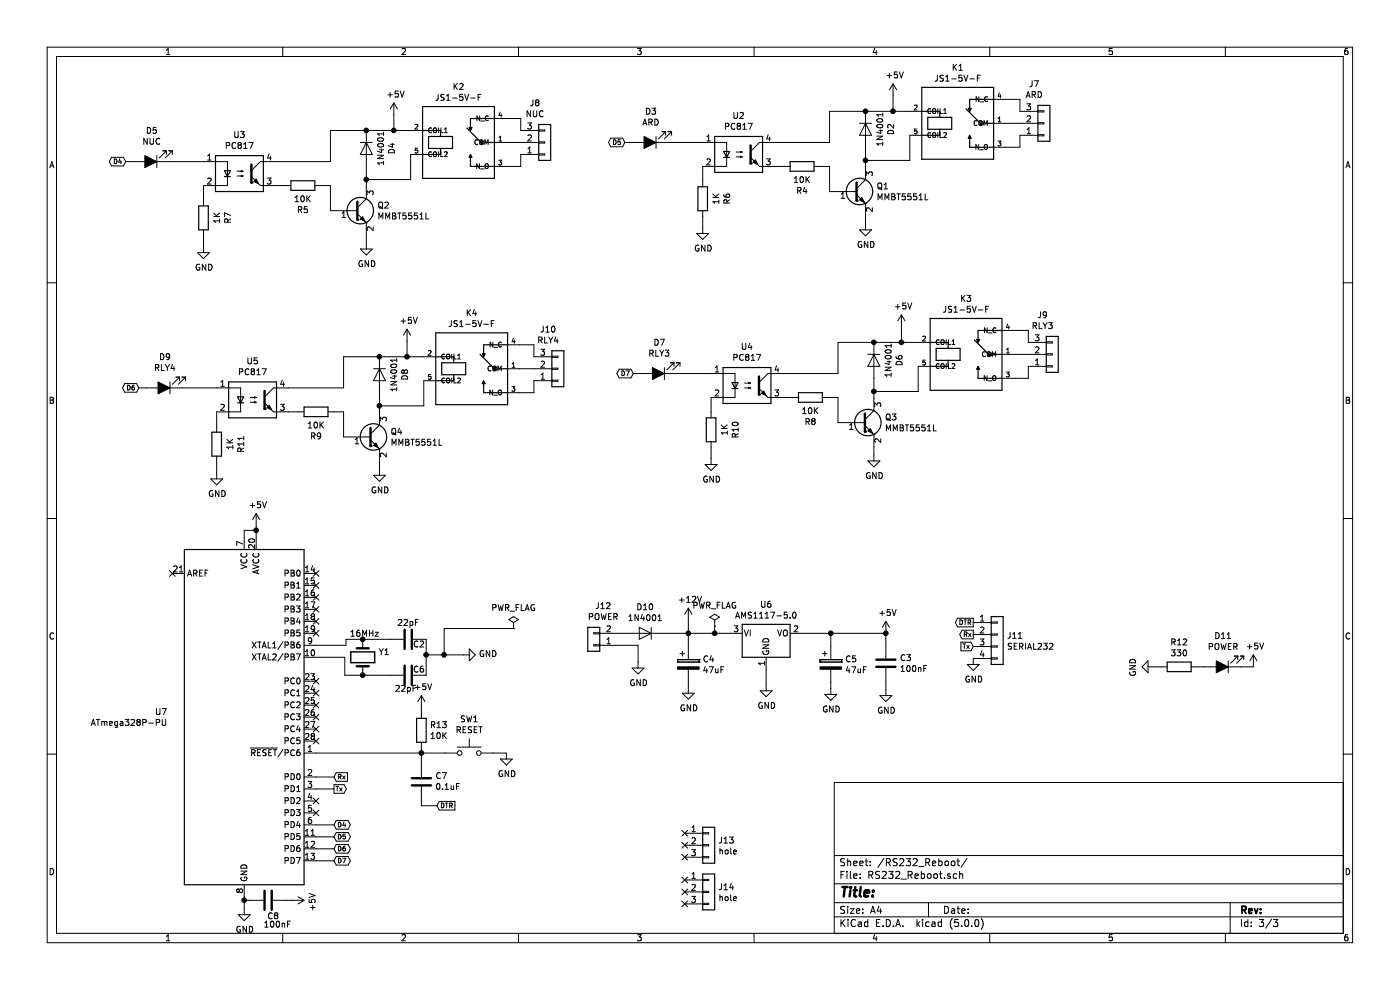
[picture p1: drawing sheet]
EESchema Schematic File Version 4
LIBS:SeguridadPerimetral-cache
EELAYER 26 0
EELAYER END
$Descr A4 11693 8268
encoding utf-8
Sheet 3 3
Title ""
Date ""
Rev ""
Comp ""
Comment1 ""
Comment2 ""
Comment3 ""
Comment4 ""
$EndDescr
$Comp
L MCU_Microchip_ATmega:ATmega328P-PU U7
U 1 1
P 2040 5990
F 0 "U7" H 1399 6036 50  0000 R CNN
F 1 "ATmega328P-PU" H 1399 5945 50  0000 R CNN
F 2 "Housings_DIP:DIP-28_W7.62mm" H 2040 5990 50  0001 C CIN
F 3 "http://ww1.microchip.com/downloads/en/DeviceDoc/ATmega328_P%20AVR%20MCU%20with%20picoPower%20Technology%20Data%20Sheet%2040001984A.pdf" H 2040 5990 50  0001 C CNN
	1    2040 5990
	1    0    0    -1  
$EndComp
Wire Wire Line
	2040 4490 2040 4430
Wire Wire Line
	2040 4430 2140 4430
$Comp
L Device:Crystal Y1
U 1 1
P 3030 5490
F 0 "Y1" V 2984 5621 50  0000 L CNN
F 1 "16MHz" V 2830 5380 50  0000 L CNN
F 2 "w_crystal:crystal_hc-49s" H 3030 5490 50  0001 C CNN
F 3 "~" H 3030 5490 50  0001 C CNN
	1    3030 5490
	0    1    1    0   
$EndComp
Wire Wire Line
	2640 5390 2890 5390
Wire Wire Line
	2890 5390 2890 5340
Wire Wire Line
	2890 5340 3030 5340
Wire Wire Line
	2640 5490 2880 5490
Wire Wire Line
	2880 5490 2880 5640
Wire Wire Line
	2880 5640 3030 5640
$Comp
L Device:C C2
U 1 1
P 3410 5340
F 0 "C2" V 3450 5430 50  0000 C CNN
F 1 "22pF" V 3270 5340 50  0000 C CNN
F 2 "Capacitors_SMD:C_0603_HandSoldering" H 3448 5190 50  0001 C CNN
F 3 "~" H 3410 5340 50  0001 C CNN
	1    3410 5340
	0    1    1    0   
$EndComp
$Comp
L Device:C C6
U 1 1
P 3410 5640
F 0 "C6" V 3360 5730 50  0000 C CNN
F 1 "22pF" V 3520 5620 50  0000 C CNN
F 2 "Capacitors_SMD:C_0603_HandSoldering" H 3448 5490 50  0001 C CNN
F 3 "~" H 3410 5640 50  0001 C CNN
	1    3410 5640
	0    1    1    0   
$EndComp
Wire Wire Line
	3260 5340 3030 5340
Connection ~ 3030 5340
Wire Wire Line
	3260 5640 3030 5640
Connection ~ 3030 5640
$Comp
L Device:R R13
U 1 1
P 3520 6100
F 0 "R13" H 3590 6146 50  0000 L CNN
F 1 "10K" H 3590 6055 50  0000 L CNN
F 2 "Resistors_SMD:R_1206_HandSoldering" V 3450 6100 50  0001 C CNN
F 3 "~" H 3520 6100 50  0001 C CNN
	1    3520 6100
	1    0    0    -1  
$EndComp
$Comp
L Switch:SW_Push SW1
U 1 1
P 3920 6290
F 0 "SW1" H 3920 6575 50  0000 C CNN
F 1 "RESET" H 3920 6484 50  0000 C CNN
F 2 "Buttons_Switches_SMD:SW_SPST_PTS645" H 3920 6490 50  0001 C CNN
F 3 "" H 3920 6490 50  0001 C CNN
	1    3920 6290
	1    0    0    -1  
$EndComp
$Comp
L power:GND #PWR0126
U 1 1
P 4230 6290
F 0 "#PWR0126" H 4230 6040 50  0001 C CNN
F 1 "GND" H 4235 6117 50  0000 C CNN
F 2 "" H 4230 6290 50  0001 C CNN
F 3 "" H 4230 6290 50  0001 C CNN
	1    4230 6290
	1    0    0    -1  
$EndComp
$Comp
L Device:C C7
U 1 1
P 3520 6530
F 0 "C7" H 3405 6484 50  0000 R CNN
F 1 "0.1uF" H 3405 6575 50  0000 R CNN
F 2 "Capacitors_SMD:C_0603_HandSoldering" H 3558 6380 50  0001 C CNN
F 3 "~" H 3520 6530 50  0001 C CNN
	1    3520 6530
	-1   0    0    1   
$EndComp
Text GLabel 3650 6730 2    39   Input ~ 0
DTR
Text GLabel 2790 6490 2    39   Input ~ 0
Rx
Text GLabel 2790 6590 2    39   Output ~ 0
Tx
Text GLabel 8130 5200 0    39   Output ~ 0
DTR
Text GLabel 8130 5300 0    39   Output ~ 0
Rx
Text GLabel 8130 5400 0    39   Input ~ 0
Tx
Text GLabel 2790 6890 2    39   BiDi ~ 0
D4
Text GLabel 2790 6990 2    39   BiDi ~ 0
D5
Text GLabel 2790 7090 2    39   BiDi ~ 0
D6
Text GLabel 2790 7190 2    39   BiDi ~ 0
D7
Wire Wire Line
	2640 6290 3520 6290
Wire Wire Line
	2640 6490 2790 6490
Wire Wire Line
	2640 6590 2790 6590
Wire Wire Line
	2790 6890 2640 6890
Wire Wire Line
	2790 6990 2640 6990
Wire Wire Line
	2640 7090 2790 7090
Wire Wire Line
	2790 7190 2640 7190
Wire Wire Line
	3520 6250 3520 6290
Connection ~ 3520 6290
Wire Wire Line
	3520 5950 3520 5910
Wire Wire Line
	3520 6380 3520 6290
Wire Wire Line
	3520 6680 3520 6730
Wire Wire Line
	3520 6730 3650 6730
Wire Wire Line
	3720 6290 3520 6290
Wire Wire Line
	4120 6290 4230 6290
$Comp
L Diode:1N4001 D10
U 1 1
P 5390 5290
F 0 "D10" H 5390 5074 50  0000 C CNN
F 1 "1N4001" H 5390 5165 50  0000 C CNN
F 2 "w_smd_diode:do214ac" H 5390 5115 50  0001 C CNN
F 3 "http://www.vishay.com/docs/88503/1n4001.pdf" H 5390 5290 50  0001 C CNN
	1    5390 5290
	-1   0    0    1   
$EndComp
Wire Wire Line
	5160 5290 5240 5290
$Comp
L Device:CP C4
U 1 1
P 5750 5550
F 0 "C4" H 5868 5596 50  0000 L CNN
F 1 "47uF" H 5868 5505 50  0000 L CNN
F 2 "Capacitors_SMD:CP_Elec_8x6.5" H 5788 5400 50  0001 C CNN
F 3 "~" H 5750 5550 50  0001 C CNN
	1    5750 5550
	1    0    0    -1  
$EndComp
$Comp
L Device:CP C5
U 1 1
P 6940 5550
F 0 "C5" H 7058 5596 50  0000 L CNN
F 1 "47uF" H 7058 5505 50  0000 L CNN
F 2 "Capacitors_SMD:CP_Elec_8x6.5" H 6978 5400 50  0001 C CNN
F 3 "~" H 6940 5550 50  0001 C CNN
	1    6940 5550
	1    0    0    -1  
$EndComp
Wire Wire Line
	5750 5400 5750 5290
$Comp
L Device:C C3
U 1 1
P 7400 5540
F 0 "C3" H 7515 5586 50  0000 L CNN
F 1 "100nF" H 7515 5495 50  0000 L CNN
F 2 "Capacitors_SMD:C_0603_HandSoldering" H 7438 5390 50  0001 C CNN
F 3 "~" H 7400 5540 50  0001 C CNN
	1    7400 5540
	1    0    0    -1  
$EndComp
Wire Wire Line
	7400 5390 7400 5290
$Comp
L power:GND #PWR0127
U 1 1
P 5750 5740
F 0 "#PWR0127" H 5750 5490 50  0001 C CNN
F 1 "GND" H 5755 5567 50  0000 C CNN
F 2 "" H 5750 5740 50  0001 C CNN
F 3 "" H 5750 5740 50  0001 C CNN
	1    5750 5740
	1    0    0    -1  
$EndComp
$Comp
L power:GND #PWR0128
U 1 1
P 6940 5750
F 0 "#PWR0128" H 6940 5500 50  0001 C CNN
F 1 "GND" H 6945 5577 50  0000 C CNN
F 2 "" H 6940 5750 50  0001 C CNN
F 3 "" H 6940 5750 50  0001 C CNN
	1    6940 5750
	1    0    0    -1  
$EndComp
$Comp
L power:GND #PWR0129
U 1 1
P 7400 5760
F 0 "#PWR0129" H 7400 5510 50  0001 C CNN
F 1 "GND" H 7405 5587 50  0000 C CNN
F 2 "" H 7400 5760 50  0001 C CNN
F 3 "" H 7400 5760 50  0001 C CNN
	1    7400 5760
	1    0    0    -1  
$EndComp
$Comp
L power:+5V #PWR0130
U 1 1
P 7400 5290
F 0 "#PWR0130" H 7400 5140 50  0001 C CNN
F 1 "+5V" H 7415 5463 50  0000 C CNN
F 2 "" H 7400 5290 50  0001 C CNN
F 3 "" H 7400 5290 50  0001 C CNN
	1    7400 5290
	1    0    0    -1  
$EndComp
Connection ~ 7400 5290
$Comp
L power:+5V #PWR0131
U 1 1
P 3520 5910
F 0 "#PWR0131" H 3520 5760 50  0001 C CNN
F 1 "+5V" H 3535 6083 50  0000 C CNN
F 2 "" H 3520 5910 50  0001 C CNN
F 3 "" H 3520 5910 50  0001 C CNN
	1    3520 5910
	1    0    0    -1  
$EndComp
$Comp
L power:+5V #PWR0132
U 1 1
P 2140 4390
F 0 "#PWR0132" H 2140 4240 50  0001 C CNN
F 1 "+5V" H 2155 4563 50  0000 C CNN
F 2 "" H 2140 4390 50  0001 C CNN
F 3 "" H 2140 4390 50  0001 C CNN
	1    2140 4390
	1    0    0    -1  
$EndComp
Wire Wire Line
	2140 4490 2140 4430
Wire Wire Line
	2140 4390 2140 4430
Connection ~ 2140 4430
$Comp
L power:GND #PWR0133
U 1 1
P 5330 5530
F 0 "#PWR0133" H 5330 5280 50  0001 C CNN
F 1 "GND" H 5335 5357 50  0000 C CNN
F 2 "" H 5330 5530 50  0001 C CNN
F 3 "" H 5330 5530 50  0001 C CNN
	1    5330 5530
	1    0    0    -1  
$EndComp
NoConn ~ 2640 4790
NoConn ~ 2640 4890
NoConn ~ 2640 4990
NoConn ~ 2640 5090
NoConn ~ 2640 5190
NoConn ~ 2640 5290
NoConn ~ 2640 5690
NoConn ~ 2640 5790
NoConn ~ 2640 5890
NoConn ~ 2640 5990
NoConn ~ 2640 6090
NoConn ~ 2640 6190
NoConn ~ 1440 4790
Wire Wire Line
	6700 5290 6940 5290
Wire Wire Line
	6940 5400 6940 5290
Connection ~ 6940 5290
$Comp
L power:+12V #PWR0134
U 1 1
P 5750 5180
F 0 "#PWR0134" H 5750 5030 50  0001 C CNN
F 1 "+12V" H 5765 5353 50  0000 C CNN
F 2 "" H 5750 5180 50  0001 C CNN
F 3 "" H 5750 5180 50  0001 C CNN
	1    5750 5180
	1    0    0    -1  
$EndComp
Wire Wire Line
	5540 5290 5750 5290
Wire Wire Line
	5750 5180 5750 5290
Connection ~ 5750 5290
Wire Wire Line
	5750 5290 5970 5290
$Comp
L power:PWR_FLAG #FLG0105
U 1 1
P 5970 5230
F 0 "#FLG0105" H 5970 5305 50  0001 C CNN
F 1 "PWR_FLAG" H 5970 5404 50  0000 C CNN
F 2 "" H 5970 5230 50  0001 C CNN
F 3 "~" H 5970 5230 50  0001 C CNN
	1    5970 5230
	1    0    0    -1  
$EndComp
Wire Wire Line
	5970 5230 5970 5290
Connection ~ 5970 5290
Wire Wire Line
	5970 5290 6100 5290
Wire Wire Line
	7400 5760 7400 5690
Wire Wire Line
	6400 5590 6400 5720
Wire Wire Line
	2040 7490 2040 7520
$Comp
L power:GND #PWR0135
U 1 1
P 2040 7590
F 0 "#PWR0135" H 2040 7340 50  0001 C CNN
F 1 "GND" H 2045 7417 50  0000 C CNN
F 2 "" H 2040 7590 50  0001 C CNN
F 3 "" H 2040 7590 50  0001 C CNN
	1    2040 7590
	1    0    0    -1  
$EndComp
Wire Wire Line
	3560 5470 3560 5640
Wire Wire Line
	3560 5340 3560 5470
Connection ~ 3560 5470
Wire Wire Line
	3870 5470 3710 5470
$Comp
L power:GND #PWR0136
U 1 1
P 3870 5470
F 0 "#PWR0136" H 3870 5220 50  0001 C CNN
F 1 "GND" V 3875 5342 50  0000 R CNN
F 2 "" H 3870 5470 50  0001 C CNN
F 3 "" H 3870 5470 50  0001 C CNN
	1    3870 5470
	0    -1   -1   0   
$EndComp
$Comp
L power:PWR_FLAG #FLG0106
U 1 1
P 4290 5250
F 0 "#FLG0106" H 4290 5325 50  0001 C CNN
F 1 "PWR_FLAG" H 4290 5424 50  0000 C CNN
F 2 "" H 4290 5250 50  0001 C CNN
F 3 "~" H 4290 5250 50  0001 C CNN
	1    4290 5250
	1    0    0    -1  
$EndComp
Wire Wire Line
	4290 5250 3710 5250
Wire Wire Line
	3710 5250 3710 5470
Connection ~ 3710 5470
Wire Wire Line
	3710 5470 3560 5470
Wire Wire Line
	6940 5700 6940 5750
Wire Wire Line
	5750 5700 5750 5740
$Comp
L power:GND #PWR0137
U 1 1
P 6400 5720
F 0 "#PWR0137" H 6400 5470 50  0001 C CNN
F 1 "GND" H 6405 5547 50  0000 C CNN
F 2 "" H 6400 5720 50  0001 C CNN
F 3 "" H 6400 5720 50  0001 C CNN
	1    6400 5720
	1    0    0    -1  
$EndComp
$Comp
L Regulator_Linear:AMS1117-5.0 U6
U 1 1
P 6400 5290
F 0 "U6" H 6400 5532 50  0000 C CNN
F 1 "AMS1117-5.0" H 6400 5441 50  0000 C CNN
F 2 "TO_SOT_Packages_SMD:SOT-223-3Lead_TabPin2" H 6400 5490 50  0001 C CNN
F 3 "http://www.advanced-monolithic.com/pdf/ds1117.pdf" H 6500 5040 50  0001 C CNN
	1    6400 5290
	1    0    0    -1  
$EndComp
Wire Wire Line
	6940 5290 7400 5290
$Comp
L power:GND #PWR0138
U 1 1
P 9640 5570
F 0 "#PWR0138" H 9640 5320 50  0001 C CNN
F 1 "GND" H 9645 5397 50  0000 C CNN
F 2 "" H 9640 5570 50  0001 C CNN
F 3 "" H 9640 5570 50  0001 C CNN
	1    9640 5570
	0    1    1    0   
$EndComp
$Comp
L Device:R R12
U 1 1
P 9850 5570
F 0 "R12" V 9643 5570 50  0000 C CNN
F 1 "330" V 9734 5570 50  0000 C CNN
F 2 "Resistors_SMD:R_1206_HandSoldering" V 9780 5570 50  0001 C CNN
F 3 "~" H 9850 5570 50  0001 C CNN
	1    9850 5570
	0    1    1    0   
$EndComp
$Comp
L Device:LED_ALT D11
U 1 1
P 10210 5570
F 0 "D11" H 10202 5315 50  0000 C CNN
F 1 "POWER" H 10202 5406 50  0000 C CNN
F 2 "w_smd_leds:Led_PLCC2_3528" H 10210 5570 50  0001 C CNN
F 3 "~" H 10210 5570 50  0001 C CNN
	1    10210 5570
	-1   0    0    1   
$EndComp
$Comp
L power:+5V #PWR0139
U 1 1
P 10470 5570
F 0 "#PWR0139" H 10470 5420 50  0001 C CNN
F 1 "+5V" H 10485 5743 50  0000 C CNN
F 2 "" H 10470 5570 50  0001 C CNN
F 3 "" H 10470 5570 50  0001 C CNN
	1    10470 5570
	1    0    0    -1  
$EndComp
Wire Wire Line
	9640 5570 9700 5570
Wire Wire Line
	10000 5570 10060 5570
Wire Wire Line
	10360 5570 10470 5570
$Comp
L power:GND #PWR0140
U 1 1
P 8130 5500
F 0 "#PWR0140" H 8130 5250 50  0001 C CNN
F 1 "GND" H 8135 5327 50  0000 C CNN
F 2 "" H 8130 5500 50  0001 C CNN
F 3 "" H 8130 5500 50  0001 C CNN
	1    8130 5500
	1    0    0    -1  
$EndComp
$Comp
L power:+5V #PWR0141
U 1 1
P 3290 960
F 0 "#PWR0141" H 3290 810 50  0001 C CNN
F 1 "+5V" H 3305 1133 50  0000 C CNN
F 2 "" H 3290 960 50  0001 C CNN
F 3 "" H 3290 960 50  0001 C CNN
	1    3290 960 
	1    0    0    -1  
$EndComp
$Comp
L Isolator:PC817 U3
U 1 1
P 2000 1450
F 0 "U3" H 2000 1775 50  0000 C CNN
F 1 "PC817" H 2000 1684 50  0000 C CNN
F 2 "Housings_DIP:DIP-4_W7.62mm" H 1800 1250 50  0001 L CIN
F 3 "http://www.soselectronic.cz/a_info/resource/d/pc817.pdf" H 2000 1450 50  0001 L CNN
	1    2000 1450
	1    0    0    -1  
$EndComp
$Comp
L Device:R R7
U 1 1
P 1700 1820
F 0 "R7" V 1493 1820 50  0000 C CNN
F 1 "1K" V 1584 1820 50  0000 C CNN
F 2 "Resistors_SMD:R_1206_HandSoldering" V 1630 1820 50  0001 C CNN
F 3 "~" H 1700 1820 50  0001 C CNN
	1    1700 1820
	-1   0    0    1   
$EndComp
$Comp
L Device:LED_ALT D5
U 1 1
P 1260 1350
F 0 "D5" H 1252 1095 50  0000 C CNN
F 1 "NUC" H 1252 1186 50  0000 C CNN
F 2 "w_smd_leds:Led_PLCC2_3528" H 1260 1350 50  0001 C CNN
F 3 "~" H 1260 1350 50  0001 C CNN
	1    1260 1350
	-1   0    0    1   
$EndComp
Wire Wire Line
	1050 1350 1110 1350
$Comp
L Diode:1N4001 D4
U 1 1
P 3060 1240
F 0 "D4" H 3060 1456 50  0000 C CNN
F 1 "1N4001" H 3060 1365 50  0000 C CNN
F 2 "w_smd_diode:do214ac" H 3060 1065 50  0001 C CNN
F 3 "http://www.vishay.com/docs/88503/1n4001.pdf" H 3060 1240 50  0001 C CNN
	1    3060 1240
	0    1    1    0   
$EndComp
$Comp
L JS1-5V-F:JS1-5V-F K2
U 1 1
P 3830 1190
F 0 "K2" H 3830 1657 50  0000 C CNN
F 1 "JS1-5V-F" H 3830 1566 50  0000 C CNN
F 2 "Panasonic:JS1-5V-F" H 3830 1190 50  0001 L BNN
F 3 "DO-41 Panasonic" H 3830 1190 50  0001 L BNN
F 4 "JS1-5V-F" H 3830 1190 50  0001 L BNN "Campo4"
F 5 "Good" H 3830 1190 50  0001 L BNN "Campo5"
F 6 "1.03 USD" H 3830 1190 50  0001 L BNN "Campo6"
F 7 "Panasonic Electric" H 3830 1190 50  0001 L BNN "Campo7"
F 8 "Electromechanical Relay Single Pole Double Throw 5 Amps Dc/10 Amps Ac 5 Volt 69.4Ohm Through Hole" H 3830 1190 50  0001 L BNN "Campo8"
	1    3830 1190
	1    0    0    -1  
$EndComp
Wire Wire Line
	3430 1090 3290 1090
Wire Wire Line
	3290 960  3290 1090
Connection ~ 3290 1090
Wire Wire Line
	3290 1090 3060 1090
Wire Wire Line
	3060 1390 3060 1500
Wire Wire Line
	3430 1500 3430 1290
$Comp
L power:GND #PWR0142
U 1 1
P 3060 2030
F 0 "#PWR0142" H 3060 1780 50  0001 C CNN
F 1 "GND" H 3065 1857 50  0000 C CNN
F 2 "" H 3060 2030 50  0001 C CNN
F 3 "" H 3060 2030 50  0001 C CNN
	1    3060 2030
	1    0    0    -1  
$EndComp
Wire Wire Line
	1410 1350 1700 1350
$Comp
L power:GND #PWR0143
U 1 1
P 1700 2060
F 0 "#PWR0143" H 1700 1810 50  0001 C CNN
F 1 "GND" H 1705 1887 50  0000 C CNN
F 2 "" H 1700 2060 50  0001 C CNN
F 3 "" H 1700 2060 50  0001 C CNN
	1    1700 2060
	1    0    0    -1  
$EndComp
Wire Wire Line
	3060 1500 3430 1500
Wire Wire Line
	3060 1560 3060 1500
Connection ~ 3060 1500
$Comp
L Device:R R5
U 1 1
P 2530 1550
F 0 "R5" V 2323 1550 50  0000 C CNN
F 1 "10K" V 2414 1550 50  0000 C CNN
F 2 "Resistors_SMD:R_1206_HandSoldering" V 2460 1550 50  0001 C CNN
F 3 "~" H 2530 1550 50  0001 C CNN
	1    2530 1550
	0    -1   -1   0   
$EndComp
$Comp
L Connector_Generic:Conn_01x03 J8
U 1 1
P 4550 1190
F 0 "J8" H 4469 865 50  0000 C CNN
F 1 "NUC" H 4469 956 50  0000 C CNN
F 2 "w_conn_mkds:mkds_1,5-3" H 4550 1190 50  0001 C CNN
F 3 "~" H 4550 1190 50  0001 C CNN
	1    4550 1190
	1    0    0    1   
$EndComp
Wire Wire Line
	4230 1190 4350 1190
Wire Wire Line
	1700 1670 1700 1550
Wire Wire Line
	1700 2060 1700 1970
Text GLabel 1050 1350 0    39   BiDi ~ 0
D4
$Comp
L Transistor_BJT:MMBT5551L Q2
U 1 1
P 2960 1760
F 0 "Q2" H 3151 1806 50  0000 L CNN
F 1 "MMBT5551L" H 3151 1715 50  0000 L CNN
F 2 "TO_SOT_Packages_SMD:SOT-23_Handsoldering" H 3160 1685 50  0001 L CIN
F 3 "www.onsemi.com/pub/Collateral/MMBT5550LT1-D.PDF" H 2960 1760 50  0001 L CNN
	1    2960 1760
	1    0    0    -1  
$EndComp
Wire Wire Line
	3060 1960 3060 2030
Wire Wire Line
	2680 1550 2760 1550
Wire Wire Line
	2760 1550 2760 1760
Wire Wire Line
	2300 1350 2760 1350
Wire Wire Line
	2760 1350 2760 1090
Wire Wire Line
	2760 1090 3060 1090
Connection ~ 3060 1090
$Comp
L power:+5V #PWR0144
U 1 1
P 7460 800
F 0 "#PWR0144" H 7460 650 50  0001 C CNN
F 1 "+5V" H 7475 973 50  0000 C CNN
F 2 "" H 7460 800 50  0001 C CNN
F 3 "" H 7460 800 50  0001 C CNN
	1    7460 800 
	1    0    0    -1  
$EndComp
$Comp
L Isolator:PC817 U2
U 1 1
P 6170 1290
F 0 "U2" H 6170 1615 50  0000 C CNN
F 1 "PC817" H 6170 1524 50  0000 C CNN
F 2 "Housings_DIP:DIP-4_W7.62mm" H 5970 1090 50  0001 L CIN
F 3 "http://www.soselectronic.cz/a_info/resource/d/pc817.pdf" H 6170 1290 50  0001 L CNN
	1    6170 1290
	1    0    0    -1  
$EndComp
$Comp
L Device:R R6
U 1 1
P 5870 1660
F 0 "R6" V 5663 1660 50  0000 C CNN
F 1 "1K" V 5754 1660 50  0000 C CNN
F 2 "Resistors_SMD:R_1206_HandSoldering" V 5800 1660 50  0001 C CNN
F 3 "~" H 5870 1660 50  0001 C CNN
	1    5870 1660
	-1   0    0    1   
$EndComp
$Comp
L Device:LED_ALT D3
U 1 1
P 5430 1190
F 0 "D3" H 5422 935 50  0000 C CNN
F 1 "ARD" H 5422 1026 50  0000 C CNN
F 2 "w_smd_leds:Led_PLCC2_3528" H 5430 1190 50  0001 C CNN
F 3 "~" H 5430 1190 50  0001 C CNN
	1    5430 1190
	-1   0    0    1   
$EndComp
Wire Wire Line
	5220 1190 5280 1190
$Comp
L Diode:1N4001 D2
U 1 1
P 7230 1080
F 0 "D2" H 7230 1296 50  0000 C CNN
F 1 "1N4001" H 7230 1205 50  0000 C CNN
F 2 "w_smd_diode:do214ac" H 7230 905 50  0001 C CNN
F 3 "http://www.vishay.com/docs/88503/1n4001.pdf" H 7230 1080 50  0001 C CNN
	1    7230 1080
	0    1    1    0   
$EndComp
$Comp
L JS1-5V-F:JS1-5V-F K1
U 1 1
P 8000 1030
F 0 "K1" H 8000 1497 50  0000 C CNN
F 1 "JS1-5V-F" H 8000 1406 50  0000 C CNN
F 2 "Panasonic:JS1-5V-F" H 8000 1030 50  0001 L BNN
F 3 "DO-41 Panasonic" H 8000 1030 50  0001 L BNN
F 4 "JS1-5V-F" H 8000 1030 50  0001 L BNN "Campo4"
F 5 "Good" H 8000 1030 50  0001 L BNN "Campo5"
F 6 "1.03 USD" H 8000 1030 50  0001 L BNN "Campo6"
F 7 "Panasonic Electric" H 8000 1030 50  0001 L BNN "Campo7"
F 8 "Electromechanical Relay Single Pole Double Throw 5 Amps Dc/10 Amps Ac 5 Volt 69.4Ohm Through Hole" H 8000 1030 50  0001 L BNN "Campo8"
	1    8000 1030
	1    0    0    -1  
$EndComp
Wire Wire Line
	7600 930  7460 930 
Wire Wire Line
	7460 800  7460 930 
Connection ~ 7460 930 
Wire Wire Line
	7460 930  7230 930 
Wire Wire Line
	7230 1230 7230 1340
Wire Wire Line
	7600 1340 7600 1130
$Comp
L power:GND #PWR0145
U 1 1
P 7230 1870
F 0 "#PWR0145" H 7230 1620 50  0001 C CNN
F 1 "GND" H 7235 1697 50  0000 C CNN
F 2 "" H 7230 1870 50  0001 C CNN
F 3 "" H 7230 1870 50  0001 C CNN
	1    7230 1870
	1    0    0    -1  
$EndComp
Wire Wire Line
	5580 1190 5870 1190
$Comp
L power:GND #PWR0146
U 1 1
P 5870 1900
F 0 "#PWR0146" H 5870 1650 50  0001 C CNN
F 1 "GND" H 5875 1727 50  0000 C CNN
F 2 "" H 5870 1900 50  0001 C CNN
F 3 "" H 5870 1900 50  0001 C CNN
	1    5870 1900
	1    0    0    -1  
$EndComp
Wire Wire Line
	7230 1340 7600 1340
Wire Wire Line
	7230 1400 7230 1340
Connection ~ 7230 1340
$Comp
L Device:R R4
U 1 1
P 6700 1390
F 0 "R4" V 6493 1390 50  0000 C CNN
F 1 "10K" V 6584 1390 50  0000 C CNN
F 2 "Resistors_SMD:R_1206_HandSoldering" V 6630 1390 50  0001 C CNN
F 3 "~" H 6700 1390 50  0001 C CNN
	1    6700 1390
	0    -1   -1   0   
$EndComp
$Comp
L Connector_Generic:Conn_01x03 J7
U 1 1
P 8720 1030
F 0 "J7" H 8639 705 50  0000 C CNN
F 1 "ARD" H 8639 796 50  0000 C CNN
F 2 "w_conn_mkds:mkds_1,5-3" H 8720 1030 50  0001 C CNN
F 3 "~" H 8720 1030 50  0001 C CNN
	1    8720 1030
	1    0    0    1   
$EndComp
Wire Wire Line
	8400 830  8520 830 
Wire Wire Line
	8520 830  8520 930 
Wire Wire Line
	8400 1230 8520 1230
Wire Wire Line
	8520 1230 8520 1130
Wire Wire Line
	8400 1030 8520 1030
Wire Wire Line
	5870 1510 5870 1390
Wire Wire Line
	5870 1900 5870 1810
Text GLabel 5220 1190 0    39   BiDi ~ 0
D5
$Comp
L Transistor_BJT:MMBT5551L Q1
U 1 1
P 7130 1600
F 0 "Q1" H 7321 1646 50  0000 L CNN
F 1 "MMBT5551L" H 7321 1555 50  0000 L CNN
F 2 "TO_SOT_Packages_SMD:SOT-23_Handsoldering" H 7330 1525 50  0001 L CIN
F 3 "www.onsemi.com/pub/Collateral/MMBT5550LT1-D.PDF" H 7130 1600 50  0001 L CNN
	1    7130 1600
	1    0    0    -1  
$EndComp
Wire Wire Line
	7230 1800 7230 1870
Wire Wire Line
	6850 1390 6930 1390
Wire Wire Line
	6930 1390 6930 1600
Wire Wire Line
	6470 1190 6930 1190
Wire Wire Line
	6930 1190 6930 930 
Wire Wire Line
	6930 930  7230 930 
Connection ~ 7230 930 
$Comp
L power:+5V #PWR0147
U 1 1
P 3400 2850
F 0 "#PWR0147" H 3400 2700 50  0001 C CNN
F 1 "+5V" H 3415 3023 50  0000 C CNN
F 2 "" H 3400 2850 50  0001 C CNN
F 3 "" H 3400 2850 50  0001 C CNN
	1    3400 2850
	1    0    0    -1  
$EndComp
$Comp
L Isolator:PC817 U5
U 1 1
P 2110 3340
F 0 "U5" H 2110 3665 50  0000 C CNN
F 1 "PC817" H 2110 3574 50  0000 C CNN
F 2 "Housings_DIP:DIP-4_W7.62mm" H 1910 3140 50  0001 L CIN
F 3 "http://www.soselectronic.cz/a_info/resource/d/pc817.pdf" H 2110 3340 50  0001 L CNN
	1    2110 3340
	1    0    0    -1  
$EndComp
$Comp
L Device:R R11
U 1 1
P 1810 3710
F 0 "R11" V 1603 3710 50  0000 C CNN
F 1 "1K" V 1694 3710 50  0000 C CNN
F 2 "Resistors_SMD:R_1206_HandSoldering" V 1740 3710 50  0001 C CNN
F 3 "~" H 1810 3710 50  0001 C CNN
	1    1810 3710
	-1   0    0    1   
$EndComp
$Comp
L Device:LED_ALT D9
U 1 1
P 1370 3240
F 0 "D9" H 1362 2985 50  0000 C CNN
F 1 "RLY4" H 1362 3076 50  0000 C CNN
F 2 "w_smd_leds:Led_PLCC2_3528" H 1370 3240 50  0001 C CNN
F 3 "~" H 1370 3240 50  0001 C CNN
	1    1370 3240
	-1   0    0    1   
$EndComp
Wire Wire Line
	1160 3240 1220 3240
$Comp
L Diode:1N4001 D8
U 1 1
P 3170 3130
F 0 "D8" H 3170 3346 50  0000 C CNN
F 1 "1N4001" H 3170 3255 50  0000 C CNN
F 2 "w_smd_diode:do214ac" H 3170 2955 50  0001 C CNN
F 3 "http://www.vishay.com/docs/88503/1n4001.pdf" H 3170 3130 50  0001 C CNN
	1    3170 3130
	0    1    1    0   
$EndComp
$Comp
L JS1-5V-F:JS1-5V-F K4
U 1 1
P 3940 3080
F 0 "K4" H 3940 3547 50  0000 C CNN
F 1 "JS1-5V-F" H 3940 3456 50  0000 C CNN
F 2 "Panasonic:JS1-5V-F" H 3940 3080 50  0001 L BNN
F 3 "DO-41 Panasonic" H 3940 3080 50  0001 L BNN
F 4 "JS1-5V-F" H 3940 3080 50  0001 L BNN "Campo4"
F 5 "Good" H 3940 3080 50  0001 L BNN "Campo5"
F 6 "1.03 USD" H 3940 3080 50  0001 L BNN "Campo6"
F 7 "Panasonic Electric" H 3940 3080 50  0001 L BNN "Campo7"
F 8 "Electromechanical Relay Single Pole Double Throw 5 Amps Dc/10 Amps Ac 5 Volt 69.4Ohm Through Hole" H 3940 3080 50  0001 L BNN "Campo8"
	1    3940 3080
	1    0    0    -1  
$EndComp
Wire Wire Line
	3540 2980 3400 2980
Wire Wire Line
	3400 2850 3400 2980
Connection ~ 3400 2980
Wire Wire Line
	3400 2980 3170 2980
Wire Wire Line
	3170 3280 3170 3390
Wire Wire Line
	3540 3390 3540 3180
$Comp
L power:GND #PWR0148
U 1 1
P 3170 3920
F 0 "#PWR0148" H 3170 3670 50  0001 C CNN
F 1 "GND" H 3175 3747 50  0000 C CNN
F 2 "" H 3170 3920 50  0001 C CNN
F 3 "" H 3170 3920 50  0001 C CNN
	1    3170 3920
	1    0    0    -1  
$EndComp
Wire Wire Line
	1520 3240 1810 3240
$Comp
L power:GND #PWR0149
U 1 1
P 1810 3950
F 0 "#PWR0149" H 1810 3700 50  0001 C CNN
F 1 "GND" H 1815 3777 50  0000 C CNN
F 2 "" H 1810 3950 50  0001 C CNN
F 3 "" H 1810 3950 50  0001 C CNN
	1    1810 3950
	1    0    0    -1  
$EndComp
Wire Wire Line
	3170 3390 3540 3390
Wire Wire Line
	3170 3450 3170 3390
Connection ~ 3170 3390
$Comp
L Device:R R9
U 1 1
P 2640 3440
F 0 "R9" V 2433 3440 50  0000 C CNN
F 1 "10K" V 2524 3440 50  0000 C CNN
F 2 "Resistors_SMD:R_1206_HandSoldering" V 2570 3440 50  0001 C CNN
F 3 "~" H 2640 3440 50  0001 C CNN
	1    2640 3440
	0    -1   -1   0   
$EndComp
$Comp
L Connector_Generic:Conn_01x03 J10
U 1 1
P 4660 3080
F 0 "J10" H 4579 2755 50  0000 C CNN
F 1 "RLY4" H 4579 2846 50  0000 C CNN
F 2 "w_conn_mkds:mkds_1,5-3" H 4660 3080 50  0001 C CNN
F 3 "~" H 4660 3080 50  0001 C CNN
	1    4660 3080
	1    0    0    1   
$EndComp
Wire Wire Line
	4340 2880 4460 2880
Wire Wire Line
	4460 2880 4460 2980
Wire Wire Line
	4340 3280 4460 3280
Wire Wire Line
	4460 3280 4460 3180
Wire Wire Line
	4340 3080 4460 3080
Wire Wire Line
	1810 3560 1810 3440
Wire Wire Line
	1810 3950 1810 3860
Text GLabel 1160 3240 0    39   BiDi ~ 0
D6
$Comp
L Transistor_BJT:MMBT5551L Q4
U 1 1
P 3070 3650
F 0 "Q4" H 3261 3696 50  0000 L CNN
F 1 "MMBT5551L" H 3261 3605 50  0000 L CNN
F 2 "TO_SOT_Packages_SMD:SOT-23_Handsoldering" H 3270 3575 50  0001 L CIN
F 3 "www.onsemi.com/pub/Collateral/MMBT5550LT1-D.PDF" H 3070 3650 50  0001 L CNN
	1    3070 3650
	1    0    0    -1  
$EndComp
Wire Wire Line
	3170 3850 3170 3920
Wire Wire Line
	2790 3440 2870 3440
Wire Wire Line
	2870 3440 2870 3650
Wire Wire Line
	2410 3240 2870 3240
Wire Wire Line
	2870 3240 2870 2980
Wire Wire Line
	2870 2980 3170 2980
Connection ~ 3170 2980
$Comp
L power:+5V #PWR0150
U 1 1
P 7530 2730
F 0 "#PWR0150" H 7530 2580 50  0001 C CNN
F 1 "+5V" H 7545 2903 50  0000 C CNN
F 2 "" H 7530 2730 50  0001 C CNN
F 3 "" H 7530 2730 50  0001 C CNN
	1    7530 2730
	1    0    0    -1  
$EndComp
$Comp
L Isolator:PC817 U4
U 1 1
P 6240 3220
F 0 "U4" H 6240 3545 50  0000 C CNN
F 1 "PC817" H 6240 3454 50  0000 C CNN
F 2 "Housings_DIP:DIP-4_W7.62mm" H 6040 3020 50  0001 L CIN
F 3 "http://www.soselectronic.cz/a_info/resource/d/pc817.pdf" H 6240 3220 50  0001 L CNN
	1    6240 3220
	1    0    0    -1  
$EndComp
$Comp
L Device:R R10
U 1 1
P 5940 3590
F 0 "R10" V 5733 3590 50  0000 C CNN
F 1 "1K" V 5824 3590 50  0000 C CNN
F 2 "Resistors_SMD:R_1206_HandSoldering" V 5870 3590 50  0001 C CNN
F 3 "~" H 5940 3590 50  0001 C CNN
	1    5940 3590
	-1   0    0    1   
$EndComp
$Comp
L Device:LED_ALT D7
U 1 1
P 5500 3120
F 0 "D7" H 5492 2865 50  0000 C CNN
F 1 "RLY3" H 5492 2956 50  0000 C CNN
F 2 "w_smd_leds:Led_PLCC2_3528" H 5500 3120 50  0001 C CNN
F 3 "~" H 5500 3120 50  0001 C CNN
	1    5500 3120
	-1   0    0    1   
$EndComp
Wire Wire Line
	5290 3120 5350 3120
$Comp
L Diode:1N4001 D6
U 1 1
P 7300 3010
F 0 "D6" H 7300 3226 50  0000 C CNN
F 1 "1N4001" H 7300 3135 50  0000 C CNN
F 2 "w_smd_diode:do214ac" H 7300 2835 50  0001 C CNN
F 3 "http://www.vishay.com/docs/88503/1n4001.pdf" H 7300 3010 50  0001 C CNN
	1    7300 3010
	0    1    1    0   
$EndComp
$Comp
L JS1-5V-F:JS1-5V-F K3
U 1 1
P 8070 2960
F 0 "K3" H 8070 3427 50  0000 C CNN
F 1 "JS1-5V-F" H 8070 3336 50  0000 C CNN
F 2 "Panasonic:JS1-5V-F" H 8070 2960 50  0001 L BNN
F 3 "DO-41 Panasonic" H 8070 2960 50  0001 L BNN
F 4 "JS1-5V-F" H 8070 2960 50  0001 L BNN "Campo4"
F 5 "Good" H 8070 2960 50  0001 L BNN "Campo5"
F 6 "1.03 USD" H 8070 2960 50  0001 L BNN "Campo6"
F 7 "Panasonic Electric" H 8070 2960 50  0001 L BNN "Campo7"
F 8 "Electromechanical Relay Single Pole Double Throw 5 Amps Dc/10 Amps Ac 5 Volt 69.4Ohm Through Hole" H 8070 2960 50  0001 L BNN "Campo8"
	1    8070 2960
	1    0    0    -1  
$EndComp
Wire Wire Line
	7670 2860 7530 2860
Wire Wire Line
	7530 2730 7530 2860
Connection ~ 7530 2860
Wire Wire Line
	7530 2860 7300 2860
Wire Wire Line
	7300 3160 7300 3270
Wire Wire Line
	7670 3270 7670 3060
$Comp
L power:GND #PWR0151
U 1 1
P 7300 3800
F 0 "#PWR0151" H 7300 3550 50  0001 C CNN
F 1 "GND" H 7305 3627 50  0000 C CNN
F 2 "" H 7300 3800 50  0001 C CNN
F 3 "" H 7300 3800 50  0001 C CNN
	1    7300 3800
	1    0    0    -1  
$EndComp
Wire Wire Line
	5650 3120 5940 3120
$Comp
L power:GND #PWR0152
U 1 1
P 5940 3830
F 0 "#PWR0152" H 5940 3580 50  0001 C CNN
F 1 "GND" H 5945 3657 50  0000 C CNN
F 2 "" H 5940 3830 50  0001 C CNN
F 3 "" H 5940 3830 50  0001 C CNN
	1    5940 3830
	1    0    0    -1  
$EndComp
Wire Wire Line
	7300 3270 7670 3270
Wire Wire Line
	7300 3330 7300 3270
Connection ~ 7300 3270
$Comp
L Device:R R8
U 1 1
P 6770 3320
F 0 "R8" V 6563 3320 50  0000 C CNN
F 1 "10K" V 6654 3320 50  0000 C CNN
F 2 "Resistors_SMD:R_1206_HandSoldering" V 6700 3320 50  0001 C CNN
F 3 "~" H 6770 3320 50  0001 C CNN
	1    6770 3320
	0    -1   -1   0   
$EndComp
$Comp
L Connector_Generic:Conn_01x03 J9
U 1 1
P 8790 2960
F 0 "J9" H 8709 2635 50  0000 C CNN
F 1 "RLY3" H 8709 2726 50  0000 C CNN
F 2 "w_conn_mkds:mkds_1,5-3" H 8790 2960 50  0001 C CNN
F 3 "~" H 8790 2960 50  0001 C CNN
	1    8790 2960
	1    0    0    1   
$EndComp
Wire Wire Line
	8470 2760 8590 2760
Wire Wire Line
	8590 2760 8590 2860
Wire Wire Line
	8470 3160 8590 3160
Wire Wire Line
	8590 3160 8590 3060
Wire Wire Line
	8470 2960 8590 2960
Wire Wire Line
	5940 3440 5940 3320
Wire Wire Line
	5940 3830 5940 3740
Text GLabel 5290 3120 0    39   BiDi ~ 0
D7
$Comp
L Transistor_BJT:MMBT5551L Q3
U 1 1
P 7200 3530
F 0 "Q3" H 7391 3576 50  0000 L CNN
F 1 "MMBT5551L" H 7391 3485 50  0000 L CNN
F 2 "TO_SOT_Packages_SMD:SOT-23_Handsoldering" H 7400 3455 50  0001 L CIN
F 3 "www.onsemi.com/pub/Collateral/MMBT5550LT1-D.PDF" H 7200 3530 50  0001 L CNN
	1    7200 3530
	1    0    0    -1  
$EndComp
Wire Wire Line
	7300 3730 7300 3800
Wire Wire Line
	6920 3320 7000 3320
Wire Wire Line
	7000 3320 7000 3530
Wire Wire Line
	6540 3120 7000 3120
Wire Wire Line
	7000 3120 7000 2860
Wire Wire Line
	7000 2860 7300 2860
Connection ~ 7300 2860
$Comp
L Connector_Generic:Conn_01x02 J12
U 1 1
P 4960 5390
F 0 "J12" H 4880 5065 50  0000 C CNN
F 1 "POWER" H 4880 5156 50  0000 C CNN
F 2 "w_conn_mkds:mkds_1,5-2" H 4960 5390 50  0001 C CNN
F 3 "~" H 4960 5390 50  0001 C CNN
	1    4960 5390
	-1   0    0    1   
$EndComp
Wire Wire Line
	5160 5390 5330 5390
Wire Wire Line
	5330 5390 5330 5530
$Comp
L Connector_Generic:Conn_01x04 J11
U 1 1
P 8330 5300
F 0 "J11" H 8410 5292 50  0000 L CNN
F 1 "SERIAL232" H 8410 5201 50  0000 L CNN
F 2 "w_conn_mkds:mkds_1,5-4" H 8330 5300 50  0001 C CNN
F 3 "~" H 8330 5300 50  0001 C CNN
	1    8330 5300
	1    0    0    -1  
$EndComp
Wire Wire Line
	6470 1390 6550 1390
NoConn ~ 2640 6690
NoConn ~ 2640 6790
Wire Wire Line
	2410 3440 2490 3440
Wire Wire Line
	6620 3320 6540 3320
Wire Wire Line
	2380 1550 2300 1550
Wire Wire Line
	4350 990  4350 1090
Wire Wire Line
	4350 1390 4350 1290
Wire Wire Line
	4230 1390 4350 1390
Wire Wire Line
	4230 990  4350 990 
$Comp
L Device:C C8
U 1 1
P 2240 7520
F 0 "C8" V 2370 7510 50  0000 L CNN
F 1 "100nF" V 2440 7480 50  0000 L CNN
F 2 "Capacitors_SMD:C_0603_HandSoldering" H 2278 7370 50  0001 C CNN
F 3 "~" H 2240 7520 50  0001 C CNN
	1    2240 7520
	0    1    1    0   
$EndComp
$Comp
L power:+5V #PWR0153
U 1 1
P 2440 7520
F 0 "#PWR0153" H 2440 7370 50  0001 C CNN
F 1 "+5V" H 2455 7693 50  0000 C CNN
F 2 "" H 2440 7520 50  0001 C CNN
F 3 "" H 2440 7520 50  0001 C CNN
	1    2440 7520
	0    1    1    0   
$EndComp
Wire Wire Line
	2390 7520 2440 7520
Wire Wire Line
	2090 7520 2040 7520
Connection ~ 2040 7520
Wire Wire Line
	2040 7520 2040 7590
$Comp
L Connector_Generic:Conn_01x03 J13
U 1 1
P 5920 7060
F 0 "J13" H 5999 7102 50  0000 L CNN
F 1 "hole" H 5999 7011 50  0000 L CNN
F 2 "RielDin:Bracket_RielDin_hole" H 5920 7060 50  0001 C CNN
F 3 "~" H 5920 7060 50  0001 C CNN
	1    5920 7060
	1    0    0    -1  
$EndComp
$Comp
L Connector_Generic:Conn_01x03 J14
U 1 1
P 5920 7450
F 0 "J14" H 5999 7492 50  0000 L CNN
F 1 "hole" H 5999 7401 50  0000 L CNN
F 2 "RielDin:Bracket_RielDin_hole" H 5920 7450 50  0001 C CNN
F 3 "~" H 5920 7450 50  0001 C CNN
	1    5920 7450
	1    0    0    -1  
$EndComp
NoConn ~ 5720 6960
NoConn ~ 5720 7060
NoConn ~ 5720 7160
NoConn ~ 5720 7350
NoConn ~ 5720 7450
NoConn ~ 5720 7550
$EndSCHEMATC
